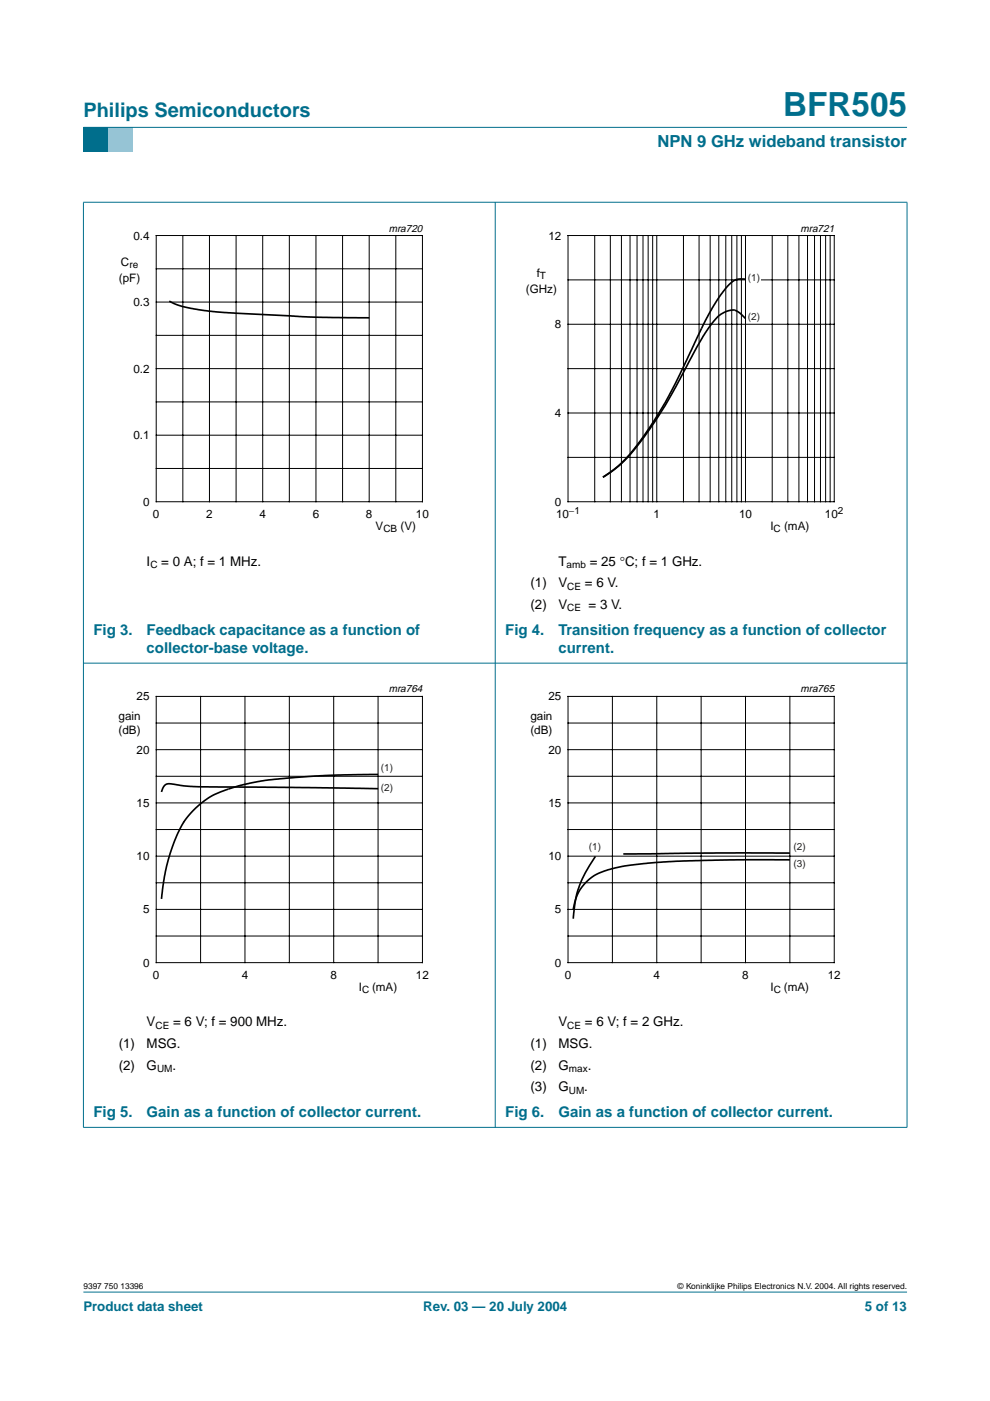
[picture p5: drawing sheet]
<svg xmlns="http://www.w3.org/2000/svg" width="210mm" height="297mm" viewBox="0 0 210 297" stroke-linecap="round" stroke-linejoin="round" font-family="sans-serif">
<path d="M17.7 273.9h174.6z" fill="#006e8c" stroke="#006e8c" stroke-width=".21"/>
<path d="M17.7 27h5.3v5.3h-5.3z" fill-rule="evenodd" fill="#006e8c"/>
<path d="M23 27h5.3v5.3h-5.3z" fill-rule="evenodd" fill="#96c4d6"/>
<g fill="#006e8c" stroke="#006e8c" stroke-width=".21">
<path d="M17.7 27h174.6z"/>
<path d="M17.7 42.9v196.1z"/>
<path d="M105 42.8v196.3z"/>
<path d="M192.3 42.9v196.1z"/>
<path d="M17.6 42.9h174.8z"/>
<path d="M17.6 140.6h174.8z"/>
<path d="M17.6 239h174.8z"/>
</g>
<path d="M20.4 47.1h81.9v66.3h-81.9zM107.7 47.1h81.9v66.3h-81.9z" fill="none" stroke="#fff" stroke-width=".21"/>
<g fill="none" stroke="#000" stroke-width=".21">
<path d="M33.1 49.9h56.5v56.5h-56.5zM33.1 57h56.5M38.8 49.9v56.5M44.4 49.9v56.5M50.1 49.9v56.5M55.7 49.9v56.5M61.3 49.9v56.5M67 49.9v56.5M72.6 49.9v56.5M78.3 49.9v56.5M83.9 49.9v56.5M120.4 49.9h56.5v56.5h-56.5z"/>
<path d="M120.4 59.3h56.5M126.1 49.9v56.5M129.4 49.9v56.5M131.8 49.9v56.5M133.6 49.9v56.5M135.1 49.9v56.5M136.3 49.9v56.5M137.4 49.9v56.5M138.4 49.9v56.5M139.2 49.9v56.5M144.9 49.9v56.5M148.2 49.9v56.5"/>
<path d="M150.6 49.9v56.5M152.4 49.9v56.5M153.9 49.9v56.5M155.1 49.9v56.5M156.2 49.9v56.5M157.2 49.9v56.5M158.1 49.9v56.5M163.7 49.9v56.5M167 49.9v56.5M169.4 49.9v56.5M171.2 49.9v56.5M172.7 49.9v56.5"/>
<path d="M174 49.9v56.5M175.1 49.9v56.5M176 49.9v56.5M33.1 78.2h56.5M33.1 71.1h56.5M33.1 64h56.5M120.4 78.2h56.5M120.4 68.8h56.5M33.1 99.3h56.5M33.1 92.3h56.5M33.1 85.2h56.5M120.4 87.6h56.5"/>
<path d="M120.4 97h56.5"/>
</g>
<path d="M35.9 63.9l2.8 1.1 3.3 .6 3.7 .5 19.6 1.1 13 .2" fill="none" stroke="#000" stroke-width=".35"/>
<path d="M158.3 57.5h3.1v2.6h-3.1z" fill="#fff"/>
<path d="M158 59.2h-1.7l-1 .5-1.3 1.3-1.9 2.6-2.6 4.4-4.7 10-3 6-4.3 7a33.2 33.2 0 0 1-7.7 8.8l-2 1.4 2.4-1.6a41.4 41.4 0 0 0 8.8-10.4l3.3-5.4 6.8-12.5 2.6-3.7 .7-.7 1-.6 .7-.3 1.2-.3 1.2 .4 1.5 1.4M80.2 167.2l-37.5-.4-3.8-.2-3.2-.4a1.93 1.93 0 0 0-1.5 1.7M80.2 164.2l-11.3 .2-10.8 .8-5 .8-5.1 1.4a15.5 15.5 0 0 0-6.5 3.9 21.4 21.4 0 0 0-5.5 9.9l-1.1 4.5-.7 4.9M126.3 181.6l-2.2 3.4-1.3 2.9-.8 2.9-.5 4M167.5 182.3h-11.3l-12.6 .3-7.2 .5-4 .5-2.1 .5a15.2 15.2 0 0 0-4.6 1.7l-1.6 1.4-1.2 1.6-.8 1.6-.6 2.4M167.5 180.9l-15.7-.1-19.6 .3" fill="none" stroke="#000" stroke-width=".35"/>
<path d="M20.4 144.8h81.9v66.4h-81.9zM107.7 144.8h81.9v66.4h-81.9z" fill="none" stroke="#fff" stroke-width=".21"/>
<g fill="none" stroke="#000" stroke-width=".21">
<path d="M33.1 147.7h56.5v56.4h-56.5zM33.1 153.3h56.5M33.1 158.9h56.5M42.5 147.7v56.4M51.9 147.7v56.4M61.3 147.7v56.4M70.8 147.7v56.4M80.2 147.7v56.4M120.4 147.7h56.5v56.4h-56.5zM120.4 153.3h56.5M120.4 158.9h56.5M129.8 147.7v56.4"/>
<path d="M139.2 147.7v56.4M148.7 147.7v56.4M158.1 147.7v56.4M167.5 147.7v56.4M33.1 164.6h56.5M33.1 175.9h56.5M33.1 170.2h56.5M120.4 164.6h56.5M120.4 175.9h56.5M120.4 170.2h56.5M33.1 187.2h56.5M33.1 198.5h56.5"/>
<path d="M33.1 181.5h56.5M33.1 192.8h56.5M120.4 187.2h56.5M120.4 198.5h56.5M120.4 181.5h56.5M120.4 192.8h56.5"/>
</g>
<text font-size="7.1" fill="#006e8c" x="166" y="24.7">BFR505</text>
<text font-size="4.2" fill="#006e8c" x="17.7" y="24.9">Philips Semiconductors</text>
<text font-size="3.5" fill="#006e8c" x="139.4" y="31.1">NPN 9 GHz wideband transistor</text>
<g font-size="3.2" fill="#006e8c">
<text x="19.8" y="134.6">Fig 3.</text>
<text x="31.1" y="134.6">Feedback capacitance as a function of</text>
<text x="107.1" y="134.6">Fig 4.</text>
<text x="118.4" y="134.6">Transition frequency as a function of collector</text>
<text x="31.1" y="138.5">collector-base voltage.</text>
<text x="118.4" y="138.5">current.</text>
<text x="19.8" y="236.9">Fig 5.</text>
<text x="31.1" y="236.9">Gain as a function of collector current.</text>
<text x="107.1" y="236.9">Fig 6.</text>
<text x="118.4" y="236.9">Gain as a function of collector current.</text>
</g>
<g font-size="2.8">
<text x="31.1" y="119.9">I</text>
<text x="34.2" y="119.9">= 0 A; f = 1 MHz.</text>
<text x="118.4" y="119.9">T</text>
<text x="125" y="119.9">= 25 °C; f = 1 GHz.</text>
<text x="112.5" y="124.5">(1)</text>
<text x="118.4" y="124.5">V</text>
<text x="124" y="124.5">= 6 V.</text>
<text x="112.5" y="129.1">(2)</text>
<text x="118.4" y="129.1">V</text>
<text x="124.8" y="129.1">= 3 V.</text>
<text x="31.1" y="217.6">V</text>
<text x="36.7" y="217.6">= 6 V; f = 900 MHz.</text>
<text x="118.4" y="217.6">V</text>
<text x="124" y="217.6">= 6 V; f = 2 GHz.</text>
<text x="25.2" y="222.2">(1)</text>
<text x="25.2" y="226.8">(2)</text>
<text x="31.1" y="222.2">MSG.</text>
<text x="31.1" y="226.8">G</text>
<text x="36.6" y="226.8">.</text>
<text x="112.5" y="222.2">(1)</text>
<text x="112.5" y="226.8">(2)</text>
<text x="118.4" y="222.2">MSG.</text>
<text x="118.4" y="226.8">G</text>
<text x="124.6" y="226.8">.</text>
<text x="112.5" y="231.4">(3)</text>
<text x="118.4" y="231.4">G</text>
<text x="123.9" y="231.4">.</text>
</g>
<g font-size="2.8" fill="#006e8c">
<text x="17.7" y="278">Product data sheet</text>
<text x="89.7" y="278">Rev. 03 — 20 July 2004</text>
<text x="183.4" y="278">5 of 13</text>
</g>
<g font-size="2.5">
<text x="28.3" y="50.8">0.4</text>
<text x="116.3" y="50.8">12</text>
<text x="25.2" y="59.8">(pF)</text>
<text x="25.6" y="56.3">C</text>
<text x="113.8" y="58.7">f</text>
<text x="28.3" y="64.9">0.3</text>
<text x="111.5" y="62.2">(GHz)</text>
<text x="117.7" y="69.6">8</text>
<text x="28.3" y="79">0.2</text>
<text x="117.7" y="88.4">4</text>
<text x="28.3" y="93.1">0.1</text>
<text x="30.3" y="107.2">0</text>
<text x="117.7" y="107.2">0</text>
<text x="32.4" y="109.8">0</text>
<text x="43.7" y="109.8">2</text>
<text x="55" y="109.8">4</text>
<text x="66.3" y="109.8">6</text>
<text x="77.6" y="109.8">8</text>
<text x="79.6" y="112.3">V</text>
<text x="84.9" y="112.3">(V)</text>
<text x="88.2" y="109.8">10</text>
<text x="117.9" y="109.8">10</text>
<text x="138.6" y="109.8">1</text>
<text x="156.7" y="109.8">10</text>
<text x="163.3" y="112.3">I</text>
<text x="166.2" y="112.3">(mA)</text>
<text x="174.9" y="109.8">10</text>
<text x="29" y="148.5">25</text>
<text x="116.3" y="148.5">25</text>
<text x="25.1" y="152.6">gain</text>
<text x="25.1" y="155.6">(dB)</text>
<text x="112.5" y="152.6">gain</text>
<text x="112.5" y="155.6">(dB)</text>
<text x="29" y="159.8">20</text>
<text x="116.3" y="159.8">20</text>
<text x="29" y="171.1">15</text>
<text x="116.3" y="171.1">15</text>
<text x="29" y="182.4">10</text>
<text x="116.3" y="182.4">10</text>
<text x="30.3" y="193.7">5</text>
<text x="117.7" y="193.7">5</text>
<text x="30.3" y="204.9">0</text>
<text x="32.4" y="207.5">0</text>
<text x="51.3" y="207.5">4</text>
<text x="70.1" y="207.5">8</text>
<text x="88.2" y="207.5">12</text>
<text x="117.6" y="204.9">0</text>
<text x="119.7" y="207.5">0</text>
<text x="138.6" y="207.5">4</text>
<text x="157.4" y="207.5">8</text>
<text x="175.5" y="207.5">12</text>
<text x="76.1" y="210">I</text>
<text x="78.9" y="210">(mA)</text>
<text x="163.4" y="210">I</text>
<text x="166.2" y="210">(mA)</text>
</g>
<g font-size="2.2">
<text x="82.4" y="49.1">mra720</text>
<text x="169.7" y="49.1">mra721</text>
<text x="82.4" y="146.8">mra764</text>
<text x="169.7" y="146.8">mra765</text>
</g>
<g font-size="2.1">
<text x="27.4" y="56.8">re</text>
<text x="114.5" y="59.2">T</text>
<text x="81.3" y="112.8">CB</text>
<text x="120.6" y="109">−1</text>
<text x="164" y="112.8">C</text>
<text x="177.7" y="109">2</text>
<text x="31.9" y="120.4">C</text>
<text x="120.1" y="120.4">amb</text>
<text x="120.3" y="125">CE</text>
<text x="120.3" y="129.6">CE</text>
<text x="76.8" y="210.5">C</text>
<text x="164.1" y="210.5">C</text>
<text x="33" y="218.1">CE</text>
<text x="120.3" y="218.1">CE</text>
<text x="33.3" y="227.3">UM</text>
<text x="120.6" y="227.3">max</text>
<text x="120.6" y="231.9">UM</text>
</g>
<g font-size="2.1" fill="#231f20">
<text x="158.6" y="59.5">(1)</text>
<text x="158.6" y="67.9">(2)</text>
<text x="80.8" y="163.6">(1)</text>
<text x="80.8" y="167.8">(2)</text>
<text x="124.9" y="180.3">(1)</text>
<text x="168.3" y="180.3">(2)</text>
<text x="168.3" y="183.8">(3)</text>
</g>
<g font-size="1.8">
<text x="17.7" y="273.4">9397 750 13396</text>
<text x="143.7" y="273.4">© Koninklijke Philips Electronics N.V. 2004. All rights reserved.</text>
</g>
</svg>
